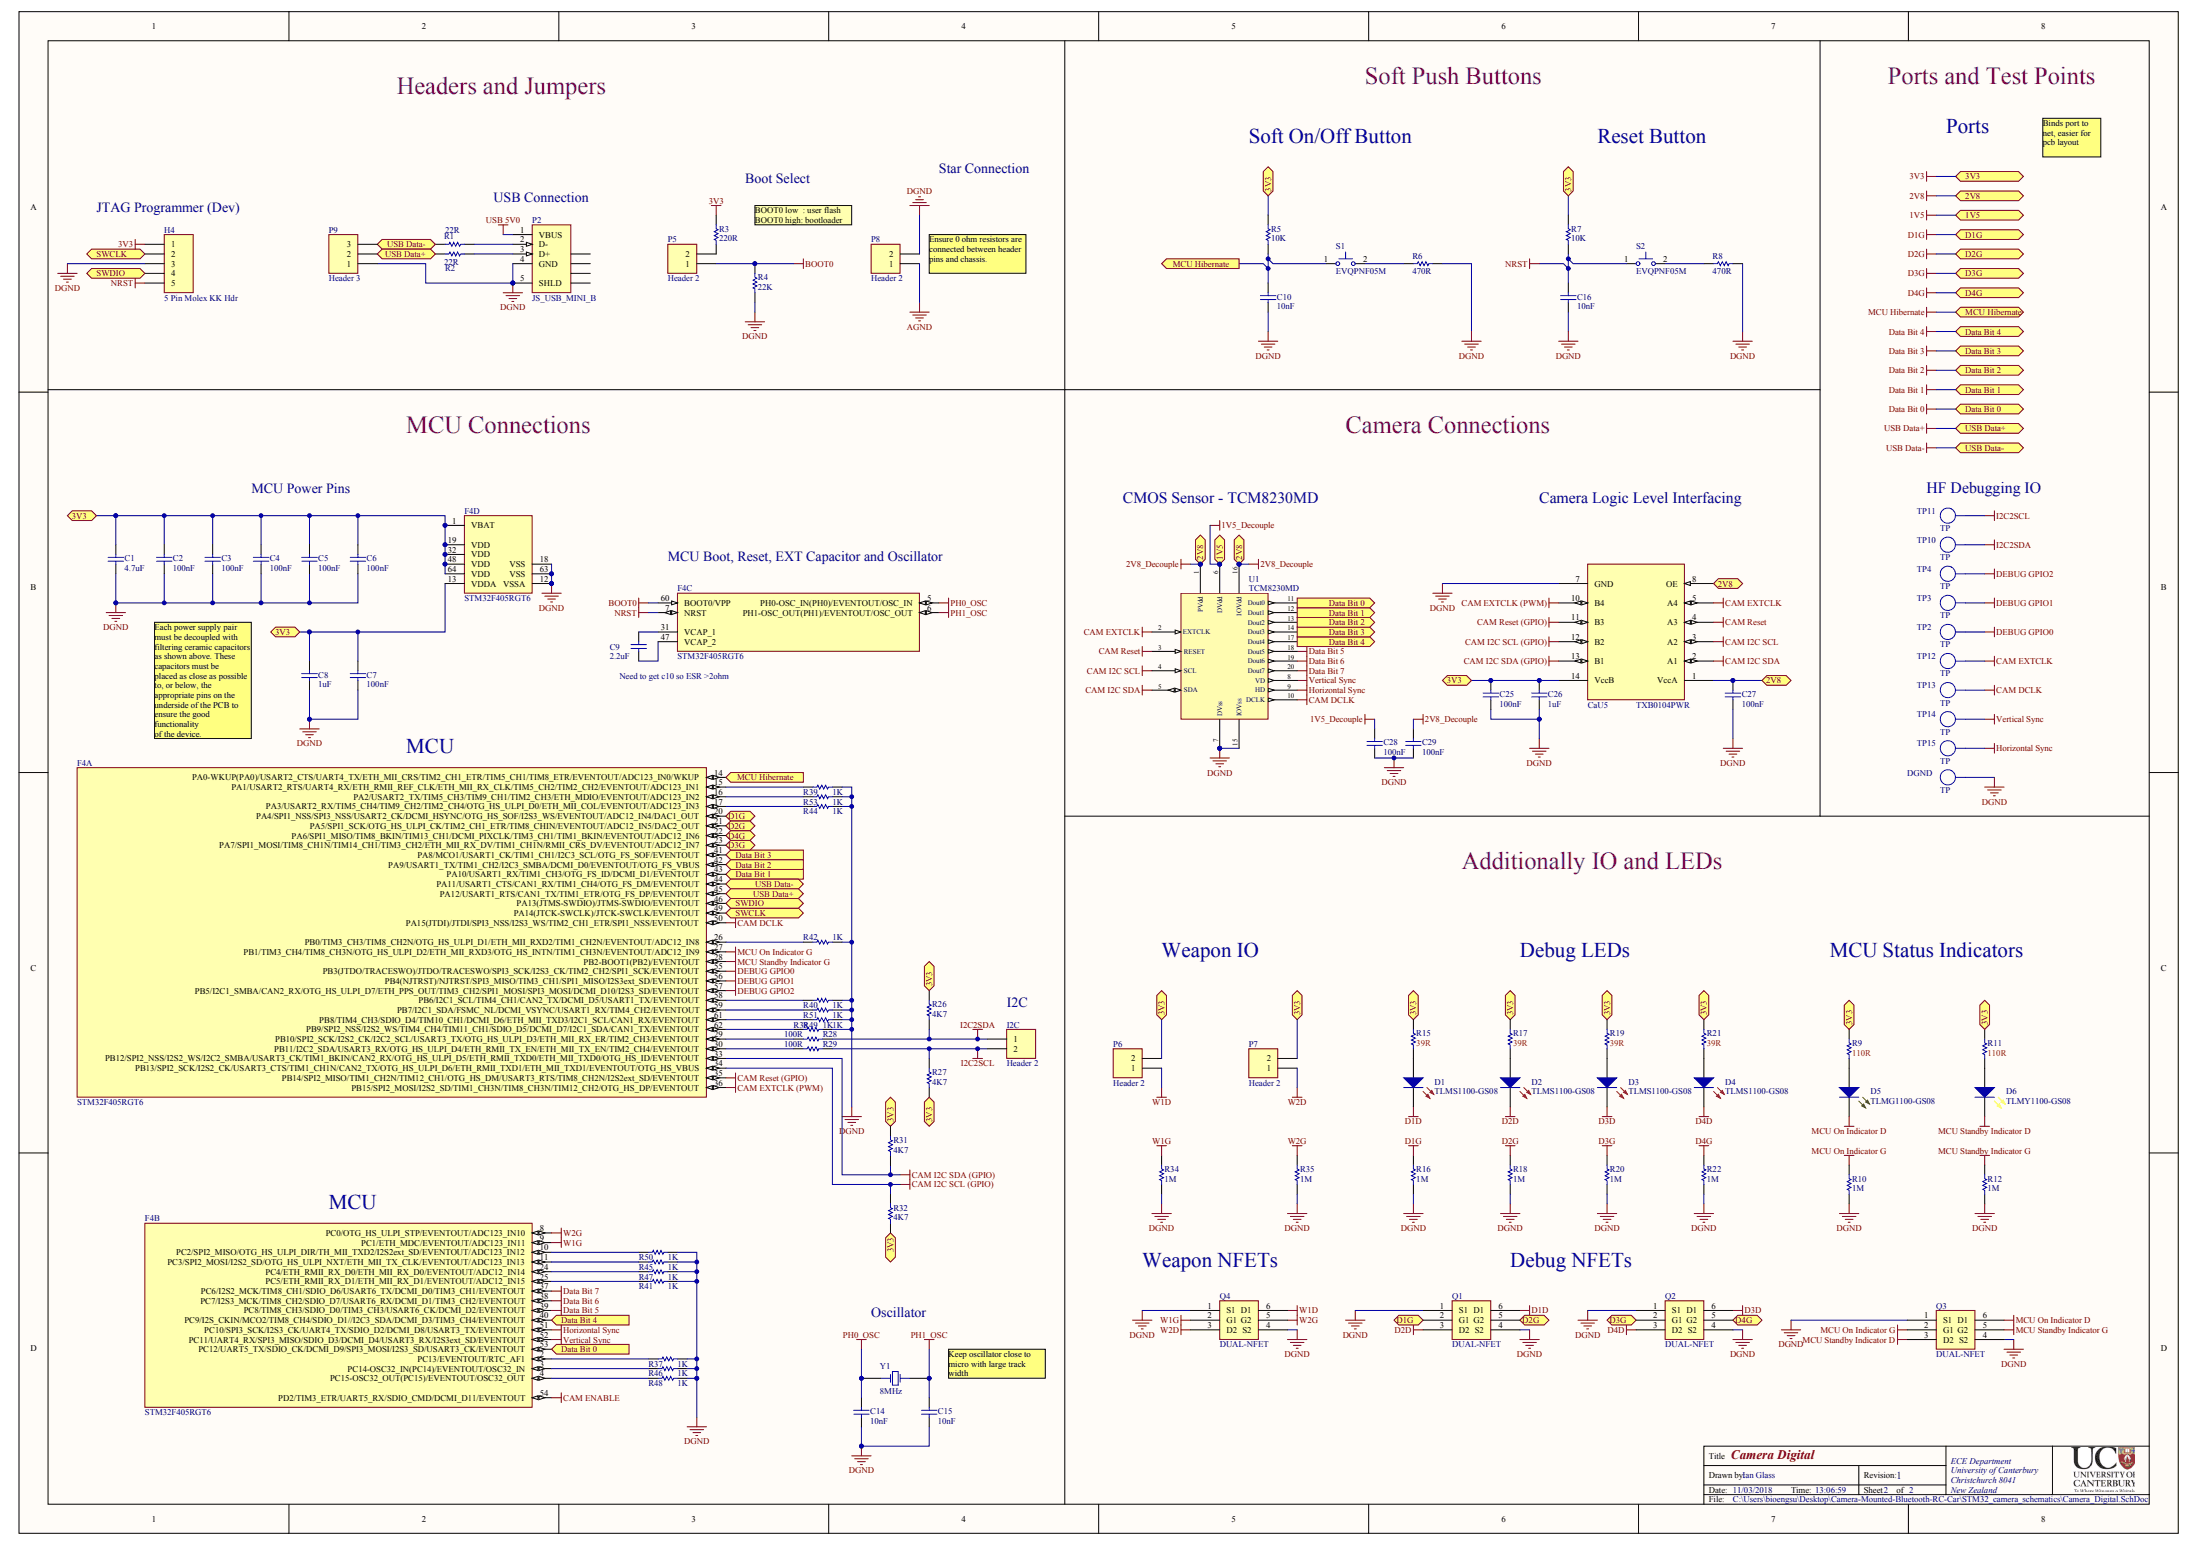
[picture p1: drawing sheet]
# Altium schematic sheet Camera_Digital.SchDoc: Camera Digital
size A2; DrawnBy: Ian Glass; Address1: ECE Department; Address2: University of Canterbury; Address3: Christchurch 8041; Address4: New Zealand; Revision: 1; SheetNumber: 2; SheetTotal: 2; PageSetup: Record=PageOptions|CenterHorizontal=True|CenterVertical=True|PrintScale=0.71|XCorrection=1.00|YCorrection=1.00|PrintKind=1|BorderSize=5000000|LeftOffset=0|BottomOffset=0|Orientation=2|PaperLength=1000|PaperWidth=1000|Scale=100|PaperSource=15|PrintQuality=600|MediaType=1|DitherType=10|PaperKind=A3|PrintScaleMode=1

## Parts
C1  4.7uF  [CAPC2012L]
C2  100nF  [CAPC1005L]
C3  100nF  [CAPC1005L]
C4  100nF  [CAPC1005L]
C5  100nF  [CAPC1005L]
C6  100nF  [CAPC1005L]
C7  100nF  [CAPC1005L]
C8  1uF  [CAPC1608L]
C9  2.2uF  [14-1210]
C10  10nF  [CAPC1608L]
C14  10nF  [CAPC1608L]
C15  10nF  [CAPC1608L]
C16  10nF  [CAPC1608L]
C25  100nF  [CAPC1005L]
C26  1uF  [CAPC2012L]
C27  100nF  [CAPC2012L]
C28  100nF  [CAPC1005L]
C29  100nF  [CAPC1005L]
CaU5  TXB0104PWR  [14-TSSOP]
D1  TLMS1100-GS08  [LED0.8X1.6]
D2  TLMS1100-GS08  [LED0.8X1.6]
D3  TLMS1100-GS08  [LED0.8X1.6]
D4  TLMS1100-GS08  [LED0.8X1.6]
D5  TLMG1100-GS08  [LED0.8X1.6]
D6  TLMY1100-GS08  [LED0.8X1.6]
DGND  TP  [TEST_POINT_3.5X2MM]  (no BOM)
F4  STM32F405RGT6  [TQFP64_V]  (parts A,B,C,D of 4)
H4  5 Pin Molex KK Hdr  [MOLEX_KK_5_HDR]
I2C  Header 2  [HDR1X2]
P2  JS_USB_MINI_B  [USB/SM0.8-6H5]
P5  Header 2  [HDR1X2]
P6  Header 2  [HDR1X2]
P7  Header 2  [HDR1X2]
P8  Header 2  [HDR1X2]
P9  Header 3  [HDR1X3]
Q1  DUAL-NFET  [SOT363-6N]
Q2  DUAL-NFET  [SOT363-6N]
Q3  DUAL-NFET  [SOT363-6N]
Q4  DUAL-NFET  [SOT363-6N]
R1  22R  [RESC1608L]
R2  22R  [RESC1608L]
R3  220R  [RESC1608L]
R4  22K  [RESC1608L]
R5  10K  [RESC1608L]
R6  470R  [RESC1608L]
R7  10K  [RESC1608L]
R8  470R  [RESC1608L]
R9  110R  [RESC1608L]
R10  1M  [RESC1608L]
R11  110R  [RESC1608L]
R12  1M  [RESC1608L]
R15  39R  [RESC1608L]
R16  1M  [RESC1608L]
R17  39R  [RESC1608L]
R18  1M  [RESC1608L]
R19  39R  [RESC1608L]
R20  1M  [RESC1608L]
R21  39R  [RESC1608L]
R22  1M  [RESC1608L]
R26  4K7  [RESC1608L]
R27  4K7  [RESC1608L]
R28  100R  [RESC1608L]
R29  100R  [RESC1608L]
R31  4K7  [RESC1608L]
R32  4K7  [RESC1608L]
R34  1M  [RESC1608L]
R35  1M  [RESC1608L]
R37  1K  [RESC1608L]
R38  1K  [RESC1608L]
R39  1K  [RESC1608L]
R40  1K  [RESC1608L]
R41  1K  [RESC1608L]
R42  1K  [RESC1608L]
R44  1K  [RESC1608L]
R45  1K  [RESC1608L]
R46  1K  [RESC1608L]
R47  1K  [RESC1608L]
R48  1K  [RESC1608L]
R49  1K  [RESC1608L]
R50  1K  [RESC1608L]
R51  1K  [RESC1608L]
R53  1K  [RESC1608L]
S1  EVQPNF05M  [EVQPNF05M]
S2  EVQPNF05M  [EVQPNF05M]
TP2  TP  [TEST_POINT_3.5X2MM]  (no BOM)
TP3  TP  [TEST_POINT_3.5X2MM]  (no BOM)
TP4  TP  [TEST_POINT_3.5X2MM]  (no BOM)
TP10  TP  [TEST_POINT_3.5X2MM]  (no BOM)
TP11  TP  [TEST_POINT_3.5X2MM]  (no BOM)
TP12  TP  [TEST_POINT_3.5X2MM]  (no BOM)
TP13  TP  [TEST_POINT_3.5X2MM]  (no BOM)
TP14  TP  [TEST_POINT_3.5X2MM]  (no BOM)
TP15  TP  [TEST_POINT_3.5X2MM]  (no BOM)
U1  TCM8230MD  [TCM8230MD]
Y1  8MHz  [HC49/4h_SMX]

## Ports
1V5, 2V8, 3V3, D1G, D1G (bidir), D2G, D2G (bidir), D3G, D3G (bidir), D4G, D4G (bidir), Data Bit 0, Data Bit 0 (in), Data Bit 0 (out), Data Bit 1, Data Bit 1 (in), Data Bit 1 (out), Data Bit 2, Data Bit 2 (in), Data Bit 2 (out), Data Bit 3, Data Bit 3 (in), Data Bit 3 (out), Data Bit 4, Data Bit 4 (in), Data Bit 4 (out), MCU Hibernate, MCU Hibernate (in), MCU Hibernate (out), SWCLK (bidir), SWDIO (bidir), USB Data+, USB Data+ (bidir), USB Data-, USB Data- (bidir)

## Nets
1V5: C28.1 U1.6(DVdd) ; port 1V5  [also labelled 1V5_Decouple]
2V8: C27.1 C29.1 CaU5.1(VccA) CaU5.8(OE) U1.1(PVdd) U1.16(IOVdd) ; port 2V8  [also labelled 2V8_Decouple]
3V3: C1.2 C2.2 C3.2 C4.2 C5.2 C6.2 C7.2 C8.2 C25.2 C26.1 CaU5.14(VccB) F4.1(VBAT) F4.13(VDDA) F4.19(VDD) F4.32(VDD) F4.48(VDD) F4.64(VDD) H4.1 P6.2 P7.2 R3.2 R5.2 R7.2 R9.2 R11.2 R15.2 R17.2 R19.2 R21.2 R26.2 R27.1 R31.2 R32.1 ; port 3V3
AGND: P8.1
BOOT0: F4.60(BOOT0/VPP) P5.1 R4.2
CAM DCLK: F4.50(PA15(JTDI)/JTDI/SPI3_NSS/I2S3_WS/TIM2_CH1_ETR/SPI1_NSS/EVENTOUT) TP13.1 U1.10(DCLK)
CAM ENABLE: F4.54(PD2/TIM3_ETR/UART5_RX/SDIO_CMD/DCMI_D11/EVENTOUT)
CAM EXTCLK: CaU5.5(A4) TP12.1 U1.2(EXTCLK)
CAM EXTCLK (PWM): CaU5.10(B4) F4.36(PB15/SPI2_MOSI/I2S2_SD/TIM1_CH3N/TIM8_CH3N/TIM12_CH2/OTG_HS_DP/EVENTOUT)
CAM I2C SCL: CaU5.3(A2) U1.4(SCL)
CAM I2C SCL (GPIO): CaU5.12(B2) F4.34(PB13/SPI2_SCK/I2S2_CK/USART3_CTS/TIM1_CH1N/CAN2_TX/OTG_HS_ULPI_D6/ETH_RMII_TXD1/ETH_MII_TXD1/EVENTOUT/OTG_HS_VBUS) R32.2
CAM I2C SDA: CaU5.2(A1) U1.5(SDA)
CAM I2C SDA (GPIO): CaU5.13(B1) F4.33(PB12/SPI2_NSS/I2S2_WS/I2C2_SMBA/USART3_CK/TIM1_BKIN/CAN2_RX/OTG_HS_ULPI_D5/ETH_RMII_TXD0/ETH_MII_TXD0/OTG_HS_ID/EVENTOUT) R31.1
CAM Reset: CaU5.4(A3) U1.3(RESET)
CAM Reset (GPIO): CaU5.11(B3) F4.35(PB14/SPI2_MISO/TIM1_CH2N/TIM12_CH1/OTG_HS_DM/USART3_RTS/TIM8_CH2N/I2S2ext_SD/EVENTOUT)
D1D: D1.2(K) Q1.6(D1)
D1G: F4.20(PA4/SPI1_NSS/SPI3_NSS/USART2_CK/DCMI_HSYNC/OTG_HS_SOF/I2S3_WS/EVENTOUT/ADC12_IN4/DAC1_OUT) Q1.2(G1) R16.2 ; port D1G
D2D: D2.2(K) Q1.3(D2)
D2G: F4.21(PA5/SPI1_SCK/OTG_HS_ULPI_CK/TIM2_CH1_ETR/TIM8_CHIN/EVENTOUT/ADC12_IN5/DAC2_OUT) Q1.5(G2) R18.2 ; port D2G
D3D: D3.2(K) Q2.6(D1)
D3G: F4.23(PA7/SPI1_MOSI/TIM8_CH1N/TIM14_CH1/TIM3_CH2/ETH_MII_RX_DV/TIM1_CH1N/RMII_CRS_DV/EVENTOUT/ADC12_IN7) Q2.2(G1) R20.2 ; port D3G
D4D: D4.2(K) Q2.3(D2)
D4G: F4.22(PA6/SPI1_MISO/TIM8_BKIN/TIM13_CH1/DCMI_PIXCLK/TIM3_CH1/TIM1_BKIN/EVENTOUT/ADC12_IN6) Q2.5(G2) R22.2 ; port D4G
Data Bit 0: F4.53(PC12/UART5_TX/SDIO_CK/DCMI_D9/SPI3_MOSI/I2S3_SD/USART3_CK/EVENTOUT) U1.11(Dout0) ; port Data Bit 0
Data Bit 1: F4.43(PA10/USART1_RX/TIM1_CH3/OTG_FS_ID/DCMI_D1/EVENTOUT) U1.12(Dout1) ; port Data Bit 1
Data Bit 2: F4.42(PA9/USART1_TX/TIM1_CH2/I2C3_SMBA/DCMI_D0/EVENTOUT/OTG_FS_VBUS) U1.13(Dout2) ; port Data Bit 2
Data Bit 3: F4.41(PA8/MCO1/USART1_CK/TIM1_CH1/I2C3_SCL/OTG_FS_SOF/EVENTOUT) U1.14(Dout3) ; port Data Bit 3
Data Bit 4: F4.40(PC9/I2S_CKIN/MCO2/TIM8_CH4/SDIO_D1//I2C3_SDA/DCMI_D3/TIM3_CH4/EVENTOUT) U1.17(Dout4) ; port Data Bit 4
Data Bit 5: F4.39(PC8/TIM8_CH3/SDIO_D0/TIM3_CH3/USART6_CK/DCMI_D2/EVENTOUT) U1.18(Dout5)
Data Bit 6: F4.38(PC7/I2S3_MCK/TIM8_CH2/SDIO_D7/USART6_RX/DCMI_D1/TIM3_CH2/EVENTOUT) U1.19(Dout6)
Data Bit 7: F4.37(PC6/I2S2_MCK/TIM8_CH1/SDIO_D6/USART6_TX/DCMI_D0/TIM3_CH1/EVENTOUT) U1.20(Dout7)
DEBUG GPIO0: F4.55(PB3(JTDO/TRACESWO)/JTDO/TRACESWO/SPI3_SCK/I2S3_CK/TIM2_CH2/SPI1_SCK/EVENTOUT) TP2.1
DEBUG GPIO1: F4.56(PB4(NJTRST)/NJTRST/SPI3_MISO/TIM3_CH1/SPI1_MISO/I2S3ext_SD/EVENTOUT) TP3.1
DEBUG GPIO2: F4.57(PB5/I2C1_SMBA/CAN2_RX/OTG_HS_ULPI_D7/ETH_PPS_OUT/TIM3_CH2/SPI1_MOSI/SPI3_MOSI/DCMI_D10/I2S3_SD/EVENTOUT) TP4.1
DGND: C1.1 C2.1 C3.1 C4.1 C5.1 C6.1 C7.1 C8.1 C10.1 C14.1 C15.1 C16.1 C25.1 C26.2 C27.2 C28.2 C29.2 CaU5.7(GND) DGND.1 F4.12(VSSA) F4.18(VSS) F4.63(VSS) H4.3 P2.4(GND) P2.5(SHLD) P8.2 P9.1 Q1.1(S1) Q1.4(S2) Q2.1(S1) Q2.4(S2) Q3.1(S1) Q3.4(S2) Q4.1(S1) Q4.4(S2) R4.1 R6.2 R8.2 R10.1 R12.1 R16.1 R18.1 R20.1 R22.1 R34.1 R35.1 R37.2 R38.2 R39.2 R40.2 R41.2 R42.2 R44.2 R45.2 R46.2 R47.2 R48.2 R49.2 R50.2 R51.2 R53.2 U1.7(DVss) U1.15(IOVss)
Horizontal Sync: F4.51(PC10/SPI3_SCK/I2S3_CK/UART4_TX/SDIO_D2/DCMI_D8/USART3_TX/EVENTOUT) TP15.1 U1.9(HD)
I2C2SCL: I2C.2 R27.2 R29.2 TP11.1
I2C2SDA: I2C.1 R26.1 R28.2 TP10.1
MCU Hibernate: C10.2 F4.14(PA0-WKUP(PA0)/USART2_CTS/UART4_TX/ETH_MII_CRS/TIM2_CH1_ETR/TIM5_CH1/TIM8_ETR/EVENTOUT/ADC123_IN0/WKUP) R5.1 S1.1 ; port MCU Hibernate
MCU On Indicator D: D5.2(K) Q3.6(D1)
MCU On Indicator G: F4.27(PB1/TIM3_CH4/TIM8_CH3N/OTG_HS_ULPI_D2/ETH_MII_RXD3/OTG_HS_INTN/TIM1_CH3N/EVENTOUT/ADC12_IN9) Q3.2(G1) R10.2
MCU Standby Indicator D: D6.2(K) Q3.3(D2)
MCU Standby Indicator G: F4.28(PB2-BOOT1(PB2)/EVENTOUT) Q3.5(G2) R12.2
NRST: C16.2 F4.7(NRST) H4.5 R7.1 S2.1
PH0_OSC: C14.2 F4.5(PH0-OSC_IN(PH0)/EVENTOUT/OSC_IN) Y1.1(OSC1)
PH1_OSC: C15.2 F4.6(PH1-OSC_OUT(PH1)/EVENTOUT/OSC_OUT) Y1.2(OSC2)
USB 5V0: P2.1(VBUS)
USB Data+: F4.45(PA12/USART1_RTS/CAN1_TX/TIM1_ETR/OTG_FS_DP/EVENTOUT) P9.2 R2.1 ; port USB Data+
USB Data-: F4.44(PA11/USART1_CTS/CAN1_RX/TIM1_CH4/OTG_FS_DM/EVENTOUT) P9.3 R1.1 ; port USB Data-
Vertical Sync: F4.52(PC11/UART4_RX/SPI3_MISO/SDIO_D3/DCMI_D4/USART3_RX/I2S3ext_SD/EVENTOUT) TP14.1 U1.8(VD)
W1D: P6.1 Q4.6(D1)
W1G: F4.9(PC1/ETH_MDC/EVENTOUT/ADC123_IN11) Q4.2(G1) R34.2
W2D: P7.1 Q4.3(D2)
W2G: F4.8(PC0/OTG_HS_ULPI_STP/EVENTOUT/ADC123_IN10) Q4.5(G2) R35.2
SWCLK: F4.49(PA14(JTCK-SWCLK)/JTCK-SWCLK/EVENTOUT) H4.2 ; port SWCLK
SWDIO: F4.46(PA13(JTMS-SWDIO)/JTMS-SWDIO/EVENTOUT) H4.4 ; port SWDIO
NetC9_1: C9.1 F4.31(VCAP_1)
NetC9_2: C9.2 F4.47(VCAP_2)
NetD1_1: D1.1(A) R15.1
NetD2_1: D2.1(A) R17.1
NetD3_1: D3.1(A) R19.1
NetD4_1: D4.1(A) R21.1
NetD5_1: D5.1(A) R9.1
NetD6_1: D6.1(A) R11.1
NetF4_2: F4.2(PC13/EVENTOUT/RTC_AF1) R37.1
NetF4_3: F4.3(PC14-OSC32_IN(PC14)/EVENTOUT/OSC32_IN) R46.1
NetF4_4: F4.4(PC15-OSC32_OUT(PC15)/EVENTOUT/OSC32_OUT) R48.1
NetF4_10: F4.10(PC2/SPI2_MISO/OTG_HS_ULPI_DIR/TH_MII_TXD2/I2S2ext_SD/EVENTOUT/ADC123_IN12) R50.1
NetF4_11: F4.11(PC3/SPI2_MOSI/I2S2_SD/OTG_HS_ULPI_NXT/ETH_MII_TX_CLK/EVENTOUT/ADC123_IN13) R45.1
NetF4_15: F4.15(PA1/USART2_RTS/UART4_RX/ETH_RMII_REF_CLK/ETH_MII_RX_CLK/TIM5_CH2/TIM2_CH2/EVENTOUT/ADC123_IN1) R39.1
NetF4_16: F4.16(PA2/USART2_TX/TIM5_CH3/TIM9_CH1/TIM2_CH3/ETH_MDIO/EVENTOUT/ADC123_IN2) R53.1
NetF4_17: F4.17(PA3/USART2_RX/TIM5_CH4/TIM9_CH2/TIM2_CH4/OTG_HS_ULPI_D0/ETH_MII_COL/EVENTOUT/ADC123_IN3) R44.1
NetF4_24: F4.24(PC4/ETH_RMII_RX_D0/ETH_MII_RX_D0/EVENTOUT/ADC12_IN14) R47.1
NetF4_25: F4.25(PC5/ETH_RMII_RX_D1/ETH_MII_RX_D1/EVENTOUT/ADC12_IN15) R41.1
NetF4_26: F4.26(PB0/TIM3_CH3/TIM8_CH2N/OTG_HS_ULPI_D1/ETH_MII_RXD2/TIM1_CH2N/EVENTOUT/ADC12_IN8) R42.1
NetF4_29: F4.29(PB10/SPI2_SCK/I2S2_CK/I2C2_SCL/USART3_TX/OTG_HS_ULPI_D3/ETH_MII_RX_ER/TIM2_CH3/EVENTOUT) R28.1
NetF4_30: F4.30(PB11/I2C2_SDA/USART3_RX/OTG_HS_ULPI_D4/ETH_RMII_TX_EN/ETH_MII_TX_EN/TIM2_CH4/EVENTOUT) R29.1
NetF4_58: F4.58(PB6/I2C1_SCL/TIM4_CH1/CAN2_TX/DCMI_D5/USART1_TX/EVENTOUT) R40.1
NetF4_59: F4.59(PB7/I2C1_SDA/FSMC_NL/DCMI_VSYNC/USART1_RX/TIM4_CH2/EVENTOUT) R51.1
NetF4_61: F4.61(PB8/TIM4_CH3/SDIO_D4/TIM10_CH1/DCMI_D6/ETH_MII_TXD3/I2C1_SCL/CAN1_RX/EVENTOUT) R49.1
NetF4_62: F4.62(PB9/SPI2_NSS/I2S2_WS/TIM4_CH4/TIM11_CH1/SDIO_D5/DCMI_D7/I2C1_SDA/CAN1_TX/EVENTOUT) R38.1
NetP2_2: P2.2(D-) R1.2
NetP2_3: P2.3(D+) R2.2
NetP5_2: P5.2 R3.1
NetR6_1: R6.1 S1.2
NetR8_1: R8.1 S2.2

Not connected (* = marked no-connect by the designer): P2 6(SHLD) 7(SHLD) 8(SHLD) 9(SHLD)

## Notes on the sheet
- Headers and Jumpers
- Soft Push Buttons
- Ports and Test Points
- Soft On/Off Button
- Reset Button
- Ports
- Boot Select
- Star Connection
- Binds port to net, easier for pcb layout
- (near H4) JTAG Programmer (Dev)
- (near P2) USB Connection
- BOOT0 low  : user flash
  BOOT0 high: bootloader
- (near P8) Ensure 0 ohm resistors are connected between header pins and chassis.
- MCU Connections
- Camera Connections
- MCU Power Pins
- CMOS Sensor - TCM8230MD
- Camera Logic Level Interfacing
- (near TP11) HF Debugging IO
- MCU Boot, Reset, EXT Capacitor and Oscillator
- Need to get c10 so ESR >2ohm
- Each power supply pair must be decoupled with filtering ceramic capacitors as shown above. These capacitors must be
  placed as close as possible to, or below, the appropriate pins on the underside of the PCB to ensure the good functionality
  of the device.
- MCU
- Additionally IO and LEDs
- Weapon IO
- Debug LEDs
- MCU Status Indicators
- (near I2C) I2C
- Weapon NFETs
- Debug NFETs
- Oscillator
- Keep oscillator close to micro with large track width
- Title
- Drawn by:
- Date:
- File:
- Time:
- Revision:
- Sheet
- of
